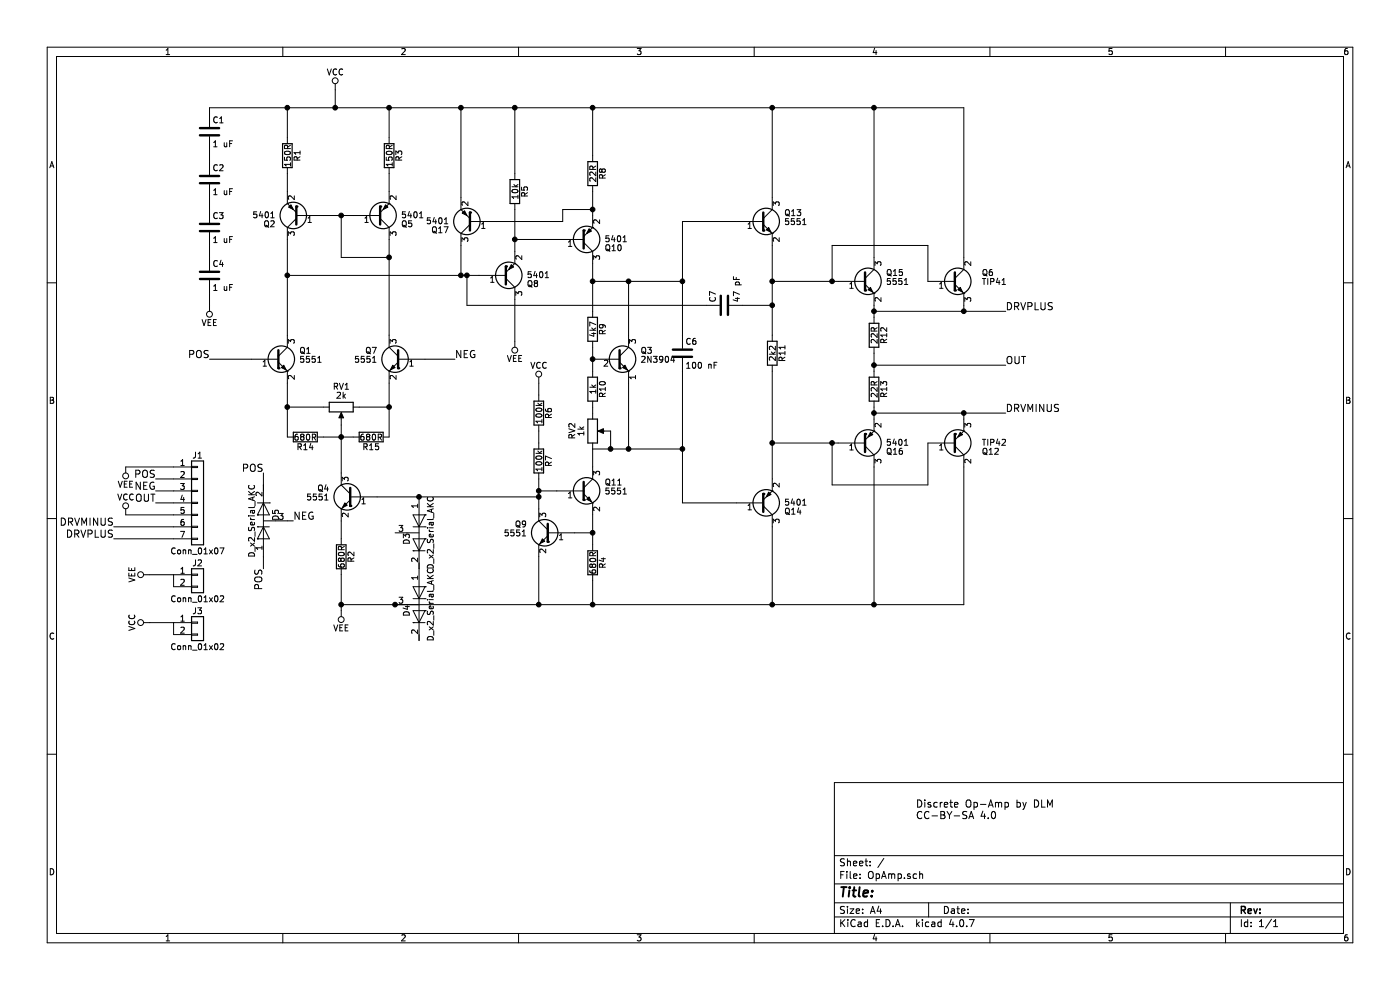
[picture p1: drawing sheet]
EESchema Schematic File Version 2
LIBS:power
LIBS:device
LIBS:switches
LIBS:relays
LIBS:motors
LIBS:transistors
LIBS:conn
LIBS:linear
LIBS:regul
LIBS:74xx
LIBS:cmos4000
LIBS:adc-dac
LIBS:memory
LIBS:xilinx
LIBS:microcontrollers
LIBS:dsp
LIBS:microchip
LIBS:analog_switches
LIBS:motorola
LIBS:texas
LIBS:intel
LIBS:audio
LIBS:interface
LIBS:digital-audio
LIBS:philips
LIBS:display
LIBS:cypress
LIBS:siliconi
LIBS:opto
LIBS:atmel
LIBS:contrib
LIBS:valves
LIBS:OpAmp-cache
EELAYER 25 0
EELAYER END
$Descr A4 11693 8268
encoding utf-8
Sheet 1 1
Title ""
Date ""
Rev ""
Comp ""
Comment1 ""
Comment2 ""
Comment3 ""
Comment4 ""
$EndDescr
$Comp
L MMBT3906 Q8
U 1 1
P 4200 2300
F 0 "Q8" H 4400 2375 50  0000 L CNN
F 1 "5401" H 4400 2300 50  0000 L CNN
F 2 "TO_SOT_Packages_SMD:SOT-23" H 4400 2225 50  0001 L CIN
F 3 "" H 4200 2300 50  0001 L CNN
F 4 "C8326" H 4200 2300 60  0001 C CNN "LCSC"
	1    4200 2300
	1    0    0    1   
$EndComp
$Comp
L MMBT3904 Q1
U 1 1
P 2300 3000
F 0 "Q1" H 2500 3075 50  0000 L CNN
F 1 "5551" H 2500 3000 50  0000 L CNN
F 2 "TO_SOT_Packages_SMD:SOT-23" H 2500 2925 50  0001 L CIN
F 3 "" H 2300 3000 50  0001 L CNN
F 4 "C2145" H 2300 3000 60  0001 C CNN "LCSC"
	1    2300 3000
	1    0    0    -1  
$EndComp
$Comp
L MMBT3904 Q7
U 1 1
P 3350 3000
F 0 "Q7" H 3550 3075 50  0000 L CNN
F 1 "5551" H 3550 3000 50  0000 L CNN
F 2 "TO_SOT_Packages_SMD:SOT-23" H 3550 2925 50  0001 L CIN
F 3 "" H 3350 3000 50  0001 L CNN
F 4 "C2145" H 3350 3000 60  0001 C CNN "LCSC"
	1    3350 3000
	-1   0    0    -1  
$EndComp
$Comp
L VCC #PWR2
U 1 1
P 1050 4300
F 0 "#PWR2" H 1050 4150 50  0001 C CNN
F 1 "VCC" H 1050 4450 50  0000 C CNN
F 2 "" H 1050 4300 50  0001 C CNN
F 3 "" H 1050 4300 50  0001 C CNN
	1    1050 4300
	1    0    0    -1  
$EndComp
$Comp
L VEE #PWR1
U 1 1
P 1050 3900
F 0 "#PWR1" H 1050 3750 50  0001 C CNN
F 1 "VEE" H 1050 4050 50  0000 C CNN
F 2 "" H 1050 3900 50  0001 C CNN
F 3 "" H 1050 3900 50  0001 C CNN
	1    1050 3900
	-1   0    0    1   
$EndComp
Text Label 1750 3000 2    60   ~ 0
POS
Text Label 3800 3000 0    60   ~ 0
NEG
Text Label 1300 4200 2    60   ~ 0
OUT
Text Label 1300 4000 2    60   ~ 0
POS
Text Label 1300 4100 2    60   ~ 0
NEG
$Comp
L MMBT3906 Q5
U 1 1
P 3150 1800
F 0 "Q5" H 3350 1875 50  0000 L CNN
F 1 "5401" H 3350 1800 50  0000 L CNN
F 2 "TO_SOT_Packages_SMD:SOT-23" H 3350 1725 50  0001 L CIN
F 3 "" H 3150 1800 50  0001 L CNN
F 4 "C8326" H 3150 1800 60  0001 C CNN "LCSC"
	1    3150 1800
	1    0    0    1   
$EndComp
$Comp
L MMBT3906 Q2
U 1 1
P 2500 1800
F 0 "Q2" H 2700 1875 50  0000 L CNN
F 1 "5401" H 2700 1800 50  0000 L CNN
F 2 "TO_SOT_Packages_SMD:SOT-23" H 2700 1725 50  0001 L CIN
F 3 "" H 2500 1800 50  0001 L CNN
F 4 "C8326" H 2500 1800 60  0001 C CNN "LCSC"
	1    2500 1800
	-1   0    0    1   
$EndComp
$Comp
L R R3
U 1 1
P 3250 1300
F 0 "R3" V 3330 1300 50  0000 C CNN
F 1 "150R" V 3250 1300 50  0000 C CNN
F 2 "Resistors_SMD:R_0805_HandSoldering" V 3180 1300 50  0001 C CNN
F 3 "" H 3250 1300 50  0001 C CNN
F 4 "C17471" V 3250 1300 60  0001 C CNN "LCSC"
	1    3250 1300
	1    0    0    -1  
$EndComp
$Comp
L R R1
U 1 1
P 2400 1300
F 0 "R1" V 2480 1300 50  0000 C CNN
F 1 "150R" V 2400 1300 50  0000 C CNN
F 2 "Resistors_SMD:R_0805_HandSoldering" V 2330 1300 50  0001 C CNN
F 3 "" H 2400 1300 50  0001 C CNN
F 4 "C17471" V 2400 1300 60  0001 C CNN "LCSC"
	1    2400 1300
	1    0    0    -1  
$EndComp
$Comp
L VCC #PWR6
U 1 1
P 2800 750
F 0 "#PWR6" H 2800 600 50  0001 C CNN
F 1 "VCC" H 2800 900 50  0000 C CNN
F 2 "" H 2800 750 50  0001 C CNN
F 3 "" H 2800 750 50  0001 C CNN
	1    2800 750 
	1    0    0    -1  
$EndComp
$Comp
L R R7
U 1 1
P 4500 3850
F 0 "R7" V 4580 3850 50  0000 C CNN
F 1 "100k" V 4500 3850 50  0000 C CNN
F 2 "Resistors_SMD:R_0805_HandSoldering" V 4430 3850 50  0001 C CNN
F 3 "" H 4500 3850 50  0001 C CNN
F 4 "C17407" V 4500 3850 60  0001 C CNN "LCSC"
	1    4500 3850
	1    0    0    -1  
$EndComp
$Comp
L POT RV1
U 1 1
P 2850 3400
F 0 "RV1" V 2675 3400 50  0000 C CNN
F 1 "2k" V 2750 3400 50  0000 C CNN
F 2 "Potentiometers:Potentiometer_Trimmer_Bourns_3296W" H 2850 3400 50  0001 C CNN
F 3 "" H 2850 3400 50  0001 C CNN
	1    2850 3400
	0    1    1    0   
$EndComp
$Comp
L MMBT3904 Q4
U 1 1
P 2950 4150
F 0 "Q4" H 3150 4225 50  0000 L CNN
F 1 "5551" H 3150 4150 50  0000 L CNN
F 2 "TO_SOT_Packages_SMD:SOT-23" H 3150 4075 50  0001 L CIN
F 3 "" H 2950 4150 50  0001 L CNN
F 4 "C2145" H 2950 4150 60  0001 C CNN "LCSC"
	1    2950 4150
	-1   0    0    -1  
$EndComp
$Comp
L R R2
U 1 1
P 2850 4650
F 0 "R2" V 2930 4650 50  0000 C CNN
F 1 "680R" V 2850 4650 50  0000 C CNN
F 2 "Resistors_SMD:R_0805_HandSoldering" V 2780 4650 50  0001 C CNN
F 3 "" H 2850 4650 50  0001 C CNN
F 4 " C17798" V 2850 4650 60  0001 C CNN "LCSC"
	1    2850 4650
	1    0    0    -1  
$EndComp
$Comp
L VEE #PWR7
U 1 1
P 2850 5100
F 0 "#PWR7" H 2850 4950 50  0001 C CNN
F 1 "VEE" H 2850 5250 50  0000 C CNN
F 2 "" H 2850 5100 50  0001 C CNN
F 3 "" H 2850 5100 50  0001 C CNN
	1    2850 5100
	-1   0    0    1   
$EndComp
$Comp
L D_x2_Serial_AKC D3
U 1 1
P 3500 4450
F 0 "D3" H 3550 4350 50  0000 C CNN
F 1 "D_x2_Serial_AKC" H 3500 4550 50  0000 C CNN
F 2 "TO_SOT_Packages_SMD:SOT-23" H 3500 4450 50  0001 C CNN
F 3 "" H 3500 4450 50  0001 C CNN
F 4 "C2500" H 3500 4450 60  0001 C CNN "LCSC"
	1    3500 4450
	0    1    1    0   
$EndComp
$Comp
L D_x2_Serial_AKC D4
U 1 1
P 3500 5050
F 0 "D4" H 3550 4950 50  0000 C CNN
F 1 "D_x2_Serial_AKC" H 3500 5150 50  0000 C CNN
F 2 "TO_SOT_Packages_SMD:SOT-23" H 3500 5050 50  0001 C CNN
F 3 "" H 3500 5050 50  0001 C CNN
F 4 "C2500" H 3500 5050 60  0001 C CNN "LCSC"
	1    3500 5050
	0    1    1    0   
$EndComp
$Comp
L R R5
U 1 1
P 4300 1600
F 0 "R5" V 4380 1600 50  0000 C CNN
F 1 "10k" V 4300 1600 50  0000 C CNN
F 2 "Resistors_SMD:R_0805_HandSoldering" V 4230 1600 50  0001 C CNN
F 3 "" H 4300 1600 50  0001 C CNN
F 4 "C17414" V 4300 1600 60  0001 C CNN "LCSC"
	1    4300 1600
	1    0    0    -1  
$EndComp
$Comp
L R R8
U 1 1
P 4950 1450
F 0 "R8" V 5030 1450 50  0000 C CNN
F 1 "22R" V 4950 1450 50  0000 C CNN
F 2 "Resistors_SMD:R_0805_HandSoldering" V 4880 1450 50  0001 C CNN
F 3 "" H 4950 1450 50  0001 C CNN
F 4 " C17561" V 4950 1450 60  0001 C CNN "LCSC"
	1    4950 1450
	1    0    0    -1  
$EndComp
$Comp
L MMBT3906 Q10
U 1 1
P 4850 2000
F 0 "Q10" H 5050 2075 50  0000 L CNN
F 1 "5401" H 5050 2000 50  0000 L CNN
F 2 "TO_SOT_Packages_SMD:SOT-23" H 5050 1925 50  0001 L CIN
F 3 "" H 4850 2000 50  0001 L CNN
F 4 "C8326" H 4850 2000 60  0001 C CNN "LCSC"
	1    4850 2000
	1    0    0    1   
$EndComp
$Comp
L MMBT3904 Q11
U 1 1
P 4850 4100
F 0 "Q11" H 5050 4175 50  0000 L CNN
F 1 "5551" H 5050 4100 50  0000 L CNN
F 2 "TO_SOT_Packages_SMD:SOT-23" H 5050 4025 50  0001 L CIN
F 3 "" H 4850 4100 50  0001 L CNN
F 4 "C2145" H 4850 4100 60  0001 C CNN "LCSC"
	1    4850 4100
	1    0    0    -1  
$EndComp
$Comp
L MMBT3904 Q9
U 1 1
P 4600 4450
F 0 "Q9" H 4800 4525 50  0000 L CNN
F 1 "5551" H 4800 4450 50  0000 L CNN
F 2 "TO_SOT_Packages_SMD:SOT-23" H 4800 4375 50  0001 L CIN
F 3 "" H 4600 4450 50  0001 L CNN
F 4 "C2145" H 4600 4450 60  0001 C CNN "LCSC"
	1    4600 4450
	-1   0    0    -1  
$EndComp
$Comp
L R R6
U 1 1
P 4500 3450
F 0 "R6" V 4580 3450 50  0000 C CNN
F 1 "100k" V 4500 3450 50  0000 C CNN
F 2 "Resistors_SMD:R_0805_HandSoldering" V 4430 3450 50  0001 C CNN
F 3 "" H 4500 3450 50  0001 C CNN
F 4 "C17407" V 4500 3450 60  0001 C CNN "LCSC"
	1    4500 3450
	1    0    0    -1  
$EndComp
$Comp
L VCC #PWR9
U 1 1
P 4500 3200
F 0 "#PWR9" H 4500 3050 50  0001 C CNN
F 1 "VCC" H 4500 3350 50  0000 C CNN
F 2 "" H 4500 3200 50  0001 C CNN
F 3 "" H 4500 3200 50  0001 C CNN
	1    4500 3200
	1    0    0    -1  
$EndComp
$Comp
L VEE #PWR8
U 1 1
P 4300 2850
F 0 "#PWR8" H 4300 2700 50  0001 C CNN
F 1 "VEE" H 4300 3000 50  0000 C CNN
F 2 "" H 4300 2850 50  0001 C CNN
F 3 "" H 4300 2850 50  0001 C CNN
	1    4300 2850
	-1   0    0    1   
$EndComp
$Comp
L R R9
U 1 1
P 4950 2750
F 0 "R9" V 5030 2750 50  0000 C CNN
F 1 "4k7" V 4950 2750 50  0000 C CNN
F 2 "Resistors_SMD:R_0805_HandSoldering" V 4880 2750 50  0001 C CNN
F 3 "" H 4950 2750 50  0001 C CNN
F 4 "C17673" V 4950 2750 60  0001 C CNN "LCSC"
	1    4950 2750
	1    0    0    -1  
$EndComp
$Comp
L R R10
U 1 1
P 4950 3250
F 0 "R10" V 5030 3250 50  0000 C CNN
F 1 "1k" V 4950 3250 50  0000 C CNN
F 2 "Resistors_SMD:R_0805_HandSoldering" V 4880 3250 50  0001 C CNN
F 3 "" H 4950 3250 50  0001 C CNN
F 4 " C17513" V 4950 3250 60  0001 C CNN "LCSC"
	1    4950 3250
	1    0    0    -1  
$EndComp
$Comp
L POT RV2
U 1 1
P 4950 3600
F 0 "RV2" V 4775 3600 50  0000 C CNN
F 1 "1k" V 4850 3600 50  0000 C CNN
F 2 "Potentiometers:Potentiometer_Trimmer_Bourns_3296W" H 4950 3600 50  0001 C CNN
F 3 "" H 4950 3600 50  0001 C CNN
	1    4950 3600
	1    0    0    -1  
$EndComp
$Comp
L C C6
U 1 1
P 5700 2950
F 0 "C6" H 5725 3050 50  0000 L CNN
F 1 "100 nF" H 5725 2850 50  0000 L CNN
F 2 "Capacitors_SMD:C_0805_HandSoldering" H 5738 2800 50  0001 C CNN
F 3 "" H 5700 2950 50  0001 C CNN
F 4 "C49678" H 5700 2950 60  0001 C CNN "LCSC"
	1    5700 2950
	1    0    0    -1  
$EndComp
$Comp
L MMBT3904 Q13
U 1 1
P 6350 1850
F 0 "Q13" H 6550 1925 50  0000 L CNN
F 1 "5551" H 6550 1850 50  0000 L CNN
F 2 "TO_SOT_Packages_SMD:SOT-23" H 6550 1775 50  0001 L CIN
F 3 "" H 6350 1850 50  0001 L CNN
F 4 "C2145" H 6350 1850 60  0001 C CNN "LCSC"
	1    6350 1850
	1    0    0    -1  
$EndComp
$Comp
L MMBT3906 Q14
U 1 1
P 6350 4200
F 0 "Q14" H 6550 4275 50  0000 L CNN
F 1 "5401" H 6550 4200 50  0000 L CNN
F 2 "TO_SOT_Packages_SMD:SOT-23" H 6550 4125 50  0001 L CIN
F 3 "" H 6350 4200 50  0001 L CNN
F 4 "C8326" H 6350 4200 60  0001 C CNN "LCSC"
	1    6350 4200
	1    0    0    1   
$EndComp
$Comp
L R R11
U 1 1
P 6450 2950
F 0 "R11" V 6530 2950 50  0000 C CNN
F 1 "2k2" V 6450 2950 50  0000 C CNN
F 2 "Resistors_SMD:R_0805_HandSoldering" V 6380 2950 50  0001 C CNN
F 3 "" H 6450 2950 50  0001 C CNN
F 4 "C17520" V 6450 2950 60  0001 C CNN "LCSC"
	1    6450 2950
	1    0    0    -1  
$EndComp
$Comp
L C C7
U 1 1
P 6050 2550
F 0 "C7" H 6075 2650 50  0000 L CNN
F 1 "47 pF" H 6075 2450 50  0000 L CNN
F 2 "Capacitors_SMD:C_0805_HandSoldering" H 6088 2400 50  0001 C CNN
F 3 "" H 6050 2550 50  0001 C CNN
F 4 " C14857" H 6050 2550 60  0001 C CNN "LCSC"
	1    6050 2550
	0    -1   -1   0   
$EndComp
$Comp
L MMBT3904 Q15
U 1 1
P 7200 2350
F 0 "Q15" H 7400 2425 50  0000 L CNN
F 1 "5551" H 7400 2350 50  0000 L CNN
F 2 "TO_SOT_Packages_SMD:SOT-23" H 7400 2275 50  0001 L CIN
F 3 "" H 7200 2350 50  0001 L CNN
F 4 "C2145" H 7200 2350 60  0001 C CNN "LCSC"
	1    7200 2350
	1    0    0    -1  
$EndComp
$Comp
L MMBT3906 Q16
U 1 1
P 7200 3700
F 0 "Q16" H 7400 3775 50  0000 L CNN
F 1 "5401" H 7400 3700 50  0000 L CNN
F 2 "TO_SOT_Packages_SMD:SOT-23" H 7400 3625 50  0001 L CIN
F 3 "" H 7200 3700 50  0001 L CNN
F 4 "C8326" H 7200 3700 60  0001 C CNN "LCSC"
	1    7200 3700
	1    0    0    1   
$EndComp
$Comp
L R R12
U 1 1
P 7300 2800
F 0 "R12" V 7380 2800 50  0000 C CNN
F 1 "22R" V 7300 2800 50  0000 C CNN
F 2 "Resistors_SMD:R_1206_HandSoldering" V 7230 2800 50  0001 C CNN
F 3 "" H 7300 2800 50  0001 C CNN
F 4 "C17958" V 7300 2800 60  0001 C CNN "LCSC"
	1    7300 2800
	1    0    0    -1  
$EndComp
$Comp
L R R13
U 1 1
P 7300 3250
F 0 "R13" V 7380 3250 50  0000 C CNN
F 1 "22R" V 7300 3250 50  0000 C CNN
F 2 "Resistors_SMD:R_1206_HandSoldering" V 7230 3250 50  0001 C CNN
F 3 "" H 7300 3250 50  0001 C CNN
F 4 "C17958" V 7300 3250 60  0001 C CNN "LCSC"
	1    7300 3250
	1    0    0    -1  
$EndComp
Text Label 8400 3050 0    60   ~ 0
OUT
$Comp
L C C1
U 1 1
P 1750 1100
F 0 "C1" H 1775 1200 50  0000 L CNN
F 1 "1 uF" H 1775 1000 50  0000 L CNN
F 2 "Capacitors_SMD:C_0805_HandSoldering" H 1788 950 50  0001 C CNN
F 3 "" H 1750 1100 50  0001 C CNN
F 4 "C28323" H 1750 1100 60  0001 C CNN "LCSC"
	1    1750 1100
	1    0    0    -1  
$EndComp
$Comp
L C C2
U 1 1
P 1750 1500
F 0 "C2" H 1775 1600 50  0000 L CNN
F 1 "1 uF" H 1775 1400 50  0000 L CNN
F 2 "Capacitors_SMD:C_0805_HandSoldering" H 1788 1350 50  0001 C CNN
F 3 "" H 1750 1500 50  0001 C CNN
F 4 "C28323" H 1750 1500 60  0001 C CNN "LCSC"
	1    1750 1500
	1    0    0    -1  
$EndComp
$Comp
L C C3
U 1 1
P 1750 1900
F 0 "C3" H 1775 2000 50  0000 L CNN
F 1 "1 uF" H 1775 1800 50  0000 L CNN
F 2 "Capacitors_SMD:C_0805_HandSoldering" H 1788 1750 50  0001 C CNN
F 3 "" H 1750 1900 50  0001 C CNN
F 4 "C28323" H 1750 1900 60  0001 C CNN "LCSC"
	1    1750 1900
	1    0    0    -1  
$EndComp
$Comp
L C C4
U 1 1
P 1750 2300
F 0 "C4" H 1775 2400 50  0000 L CNN
F 1 "1 uF" H 1775 2200 50  0000 L CNN
F 2 "Capacitors_SMD:C_0805_HandSoldering" H 1788 2150 50  0001 C CNN
F 3 "" H 1750 2300 50  0001 C CNN
F 4 "C28323" H 1750 2300 60  0001 C CNN "LCSC"
	1    1750 2300
	1    0    0    -1  
$EndComp
$Comp
L VEE #PWR5
U 1 1
P 1750 2550
F 0 "#PWR5" H 1750 2400 50  0001 C CNN
F 1 "VEE" H 1750 2700 50  0000 C CNN
F 2 "" H 1750 2550 50  0001 C CNN
F 3 "" H 1750 2550 50  0001 C CNN
	1    1750 2550
	-1   0    0    1   
$EndComp
$Comp
L R R4
U 1 1
P 4950 4700
F 0 "R4" V 5030 4700 50  0000 C CNN
F 1 "680R" V 4950 4700 50  0000 C CNN
F 2 "Resistors_SMD:R_0805_HandSoldering" V 4880 4700 50  0001 C CNN
F 3 "" H 4950 4700 50  0001 C CNN
F 4 " C17798" V 4950 4700 60  0001 C CNN "LCSC"
	1    4950 4700
	1    0    0    -1  
$EndComp
$Comp
L D_x2_Serial_AKC D5
U 1 1
P 2200 4350
F 0 "D5" H 2250 4250 50  0000 C CNN
F 1 "D_x2_Serial_AKC" H 2200 4450 50  0000 C CNN
F 2 "TO_SOT_Packages_SMD:SOT-23" H 2200 4350 50  0001 C CNN
F 3 "" H 2200 4350 50  0001 C CNN
F 4 "C2500" H 2200 4350 60  0001 C CNN "LCSC"
	1    2200 4350
	0    -1   -1   0   
$EndComp
Text Label 2200 3950 2    60   ~ 0
POS
Text Label 2450 4350 0    60   ~ 0
NEG
Text Label 2200 4750 3    60   ~ 0
POS
$Comp
L Conn_01x02 J2
U 1 1
P 1650 4800
F 0 "J2" H 1650 4900 50  0000 C CNN
F 1 "Conn_01x02" H 1650 4600 50  0000 C CNN
F 2 "Pin_Headers:Pin_Header_Straight_1x02_Pitch2.54mm" H 1650 4800 50  0001 C CNN
F 3 "" H 1650 4800 50  0001 C CNN
	1    1650 4800
	1    0    0    -1  
$EndComp
$Comp
L VEE #PWR3
U 1 1
P 1250 4800
F 0 "#PWR3" H 1250 4650 50  0001 C CNN
F 1 "VEE" H 1250 4950 50  0000 C CNN
F 2 "" H 1250 4800 50  0001 C CNN
F 3 "" H 1250 4800 50  0001 C CNN
	1    1250 4800
	0    -1   -1   0   
$EndComp
$Comp
L Conn_01x02 J3
U 1 1
P 1650 5200
F 0 "J3" H 1650 5300 50  0000 C CNN
F 1 "Conn_01x02" H 1650 5000 50  0000 C CNN
F 2 "Pin_Headers:Pin_Header_Straight_1x02_Pitch2.54mm" H 1650 5200 50  0001 C CNN
F 3 "" H 1650 5200 50  0001 C CNN
	1    1650 5200
	1    0    0    -1  
$EndComp
$Comp
L VCC #PWR4
U 1 1
P 1250 5200
F 0 "#PWR4" H 1250 5050 50  0001 C CNN
F 1 "VCC" H 1250 5350 50  0000 C CNN
F 2 "" H 1250 5200 50  0001 C CNN
F 3 "" H 1250 5200 50  0001 C CNN
	1    1250 5200
	0    -1   -1   0   
$EndComp
Text Notes 7650 6850 0    60   ~ 0
Discrete Op-Amp by DLM\nCC-BY-SA 4.0
Wire Wire Line
	2100 3000 1750 3000
Wire Wire Line
	3800 3000 3550 3000
Wire Wire Line
	1050 3900 1450 3900
Wire Wire Line
	1050 4300 1450 4300
Wire Wire Line
	1300 4200 1450 4200
Wire Wire Line
	1450 4000 1300 4000
Wire Wire Line
	1450 4100 1300 4100
Wire Wire Line
	2700 1800 2950 1800
Wire Wire Line
	2850 1800 2850 2150
Wire Wire Line
	2850 2150 3250 2150
Wire Wire Line
	3250 2000 3250 2800
Connection ~ 2850 1800
Wire Wire Line
	2400 2000 2400 2800
Connection ~ 3250 2150
Wire Wire Line
	2400 1450 2400 1600
Wire Wire Line
	3250 1600 3250 1450
Wire Wire Line
	3000 3400 3250 3400
Wire Wire Line
	3250 3200 3250 3650
Wire Wire Line
	2700 3400 2400 3400
Wire Wire Line
	2400 3200 2400 3650
Wire Wire Line
	2850 3550 2850 3950
Wire Wire Line
	2850 4350 2850 4500
Wire Wire Line
	2850 4800 2850 5100
Wire Wire Line
	4500 4150 3150 4150
Wire Wire Line
	2850 5050 8050 5050
Connection ~ 2850 5050
Wire Wire Line
	2400 1150 2400 900 
Wire Wire Line
	1750 900  8050 900 
Wire Wire Line
	3250 900  3250 1150
Wire Wire Line
	2800 900  2800 750 
Connection ~ 2800 900 
Wire Wire Line
	4300 1750 4300 2100
Wire Wire Line
	4300 900  4300 1450
Connection ~ 3250 900 
Wire Wire Line
	2400 2300 4000 2300
Connection ~ 2400 2300
Wire Wire Line
	4950 1600 4950 1800
Wire Wire Line
	4650 2000 4300 2000
Connection ~ 4300 2000
Wire Wire Line
	4950 900  4950 1300
Connection ~ 4300 900 
Wire Wire Line
	4500 4000 4500 4250
Wire Wire Line
	4500 4100 4650 4100
Wire Wire Line
	4800 4450 4950 4450
Wire Wire Line
	4950 4300 4950 4550
Wire Wire Line
	4500 5050 4500 4650
Connection ~ 3300 5050
Connection ~ 4500 4100
Wire Wire Line
	4500 3600 4500 3700
Wire Wire Line
	4500 3200 4500 3300
Wire Wire Line
	4300 2850 4300 2500
Wire Wire Line
	4950 2200 4950 2600
Wire Wire Line
	4950 2900 4950 3100
Wire Wire Line
	4950 2350 5700 2350
Wire Wire Line
	5250 2350 5250 2800
Connection ~ 4950 2350
Connection ~ 4950 3000
Wire Wire Line
	4950 3450 4950 3400
Wire Wire Line
	4950 3750 5700 3750
Wire Wire Line
	5100 3750 5100 3600
Wire Wire Line
	4950 3750 4950 3900
Wire Wire Line
	5250 3750 5250 3200
Connection ~ 5100 3750
Wire Wire Line
	5700 1850 5700 2800
Connection ~ 5250 2350
Wire Wire Line
	5700 3100 5700 4200
Connection ~ 5250 3750
Wire Wire Line
	6450 2050 6450 2800
Wire Wire Line
	6450 3100 6450 4000
Wire Wire Line
	5700 1850 6150 1850
Connection ~ 5700 2350
Wire Wire Line
	6450 5050 6450 4400
Connection ~ 4500 5050
Wire Wire Line
	6450 900  6450 1650
Connection ~ 4950 900 
Wire Wire Line
	6450 2550 6200 2550
Connection ~ 6450 2550
Wire Wire Line
	5900 2550 3900 2550
Wire Wire Line
	3900 2550 3900 2300
Connection ~ 3900 2300
Wire Wire Line
	7300 2550 7300 2650
Wire Wire Line
	7300 2950 7300 3100
Wire Wire Line
	7300 900  7300 2150
Connection ~ 6450 900 
Wire Wire Line
	6450 2350 7000 2350
Connection ~ 6450 2350
Wire Wire Line
	5700 4200 6150 4200
Connection ~ 5700 3750
Wire Wire Line
	6450 3700 7000 3700
Connection ~ 6450 3700
Wire Wire Line
	7300 3400 7300 3500
Wire Wire Line
	7300 5050 7300 3900
Connection ~ 6450 5050
Wire Wire Line
	1750 2150 1750 2050
Wire Wire Line
	1750 1750 1750 1650
Wire Wire Line
	1750 1350 1750 1250
Wire Wire Line
	1750 2550 1750 2450
Connection ~ 4950 4450
Wire Wire Line
	4950 4850 4950 5050
Connection ~ 4950 5050
Connection ~ 4500 4150
Connection ~ 3500 4150
Wire Wire Line
	2200 3950 2200 4050
Wire Wire Line
	2450 4350 2400 4350
Wire Wire Line
	2200 4750 2200 4650
Wire Wire Line
	1250 4800 1450 4800
Wire Wire Line
	1450 4800 1450 4900
Wire Wire Line
	1250 5200 1450 5200
Wire Wire Line
	1450 5200 1450 5300
Wire Wire Line
	1750 900  1750 950 
Connection ~ 2400 900 
Connection ~ 3250 3400
Wire Wire Line
	2700 3650 2950 3650
Connection ~ 2850 3650
Connection ~ 2400 3400
$Comp
L R R15
U 1 1
P 3100 3650
F 0 "R15" V 3180 3650 50  0000 C CNN
F 1 "680R" V 3100 3650 50  0000 C CNN
F 2 "Resistors_SMD:R_0805_HandSoldering" V 3030 3650 50  0001 C CNN
F 3 "" H 3100 3650 50  0001 C CNN
F 4 " C17798" V 3100 3650 60  0001 C CNN "LCSC"
	1    3100 3650
	0    1    1    0   
$EndComp
$Comp
L R R14
U 1 1
P 2550 3650
F 0 "R14" V 2630 3650 50  0000 C CNN
F 1 "680R" V 2550 3650 50  0000 C CNN
F 2 "Resistors_SMD:R_0805_HandSoldering" V 2480 3650 50  0001 C CNN
F 3 "" H 2550 3650 50  0001 C CNN
F 4 " C17798" V 2550 3650 60  0001 C CNN "LCSC"
	1    2550 3650
	0    1    1    0   
$EndComp
Text Label 8400 2600 0    60   ~ 0
DRVPLUS
Text Label 8400 3450 0    60   ~ 0
DRVMINUS
$Comp
L Conn_01x07 J1
U 1 1
P 1650 4200
F 0 "J1" H 1650 4600 50  0000 C CNN
F 1 "Conn_01x07" H 1650 3800 50  0000 C CNN
F 2 "Pin_Headers:Pin_Header_Straight_1x07_Pitch2.54mm" H 1650 4200 50  0001 C CNN
F 3 "" H 1650 4200 50  0001 C CNN
	1    1650 4200
	1    0    0    -1  
$EndComp
Text Label 950  4500 2    60   ~ 0
DRVPLUS
Wire Wire Line
	1450 4500 950  4500
Text Label 950  4400 2    60   ~ 0
DRVMINUS
Wire Wire Line
	950  4400 1450 4400
$Comp
L 2N3904 Q3
U 1 1
P 5150 3000
F 0 "Q3" H 5350 3075 50  0000 L CNN
F 1 "2N3904" H 5350 3000 50  0000 L CNN
F 2 "TO_SOT_Packages_THT:TO-92_Inline_Wide" H 5350 2925 50  0001 L CIN
F 3 "" H 5150 3000 50  0001 L CNN
	1    5150 3000
	1    0    0    -1  
$EndComp
$Comp
L TIP41 Q6
U 1 1
P 7950 2350
F 0 "Q6" H 8200 2425 50  0000 L CNN
F 1 "TIP41" H 8200 2350 50  0000 L CNN
F 2 "TO_SOT_Packages_THT:TO-220-3_Vertical" H 8200 2275 50  0001 L CIN
F 3 "" H 7950 2350 50  0001 L CNN
	1    7950 2350
	1    0    0    -1  
$EndComp
$Comp
L TIP42 Q12
U 1 1
P 7950 3700
F 0 "Q12" H 8200 3775 50  0000 L CNN
F 1 "TIP42" H 8200 3700 50  0000 L CNN
F 2 "TO_SOT_Packages_THT:TO-220-3_Vertical" H 8200 3625 50  0001 L CIN
F 3 "" H 7950 3700 50  0001 L CNN
	1    7950 3700
	1    0    0    1   
$EndComp
Wire Wire Line
	6950 2350 6950 2050
Wire Wire Line
	6950 2050 7750 2050
Wire Wire Line
	7750 2050 7750 2350
Connection ~ 6950 2350
Wire Wire Line
	7750 4050 7750 3700
Wire Wire Line
	6950 4050 7750 4050
Wire Wire Line
	8050 5050 8050 3900
Connection ~ 7300 5050
Wire Wire Line
	8050 900  8050 2150
Connection ~ 7300 900 
Wire Wire Line
	7300 2600 8400 2600
Connection ~ 7300 2600
Wire Wire Line
	8050 2550 8050 2600
Connection ~ 8050 2600
Wire Wire Line
	8050 3500 8050 3450
Wire Wire Line
	7300 3450 8400 3450
Connection ~ 7300 3450
Connection ~ 8050 3450
Wire Wire Line
	8400 3050 7300 3050
Connection ~ 7300 3050
Wire Wire Line
	6950 4050 6950 3700
Connection ~ 6950 3700
$Comp
L MMBT3906 Q17
U 1 1
P 3950 1850
F 0 "Q17" H 4150 1925 50  0000 L CNN
F 1 "5401" H 4150 1850 50  0000 L CNN
F 2 "TO_SOT_Packages_SMD:SOT-23" H 4150 1775 50  0001 L CIN
F 3 "" H 3950 1850 50  0001 L CNN
F 4 "C8326" H 3950 1850 60  0001 C CNN "LCSC"
	1    3950 1850
	-1   0    0    1   
$EndComp
Wire Wire Line
	3850 2050 3850 2300
Connection ~ 3850 2300
Wire Wire Line
	3850 1650 3850 900 
Connection ~ 3850 900 
Wire Wire Line
	4150 1850 4700 1850
Wire Wire Line
	4700 1850 4700 1750
Wire Wire Line
	4700 1750 4950 1750
Connection ~ 4950 1750
$EndSCHEMATC
